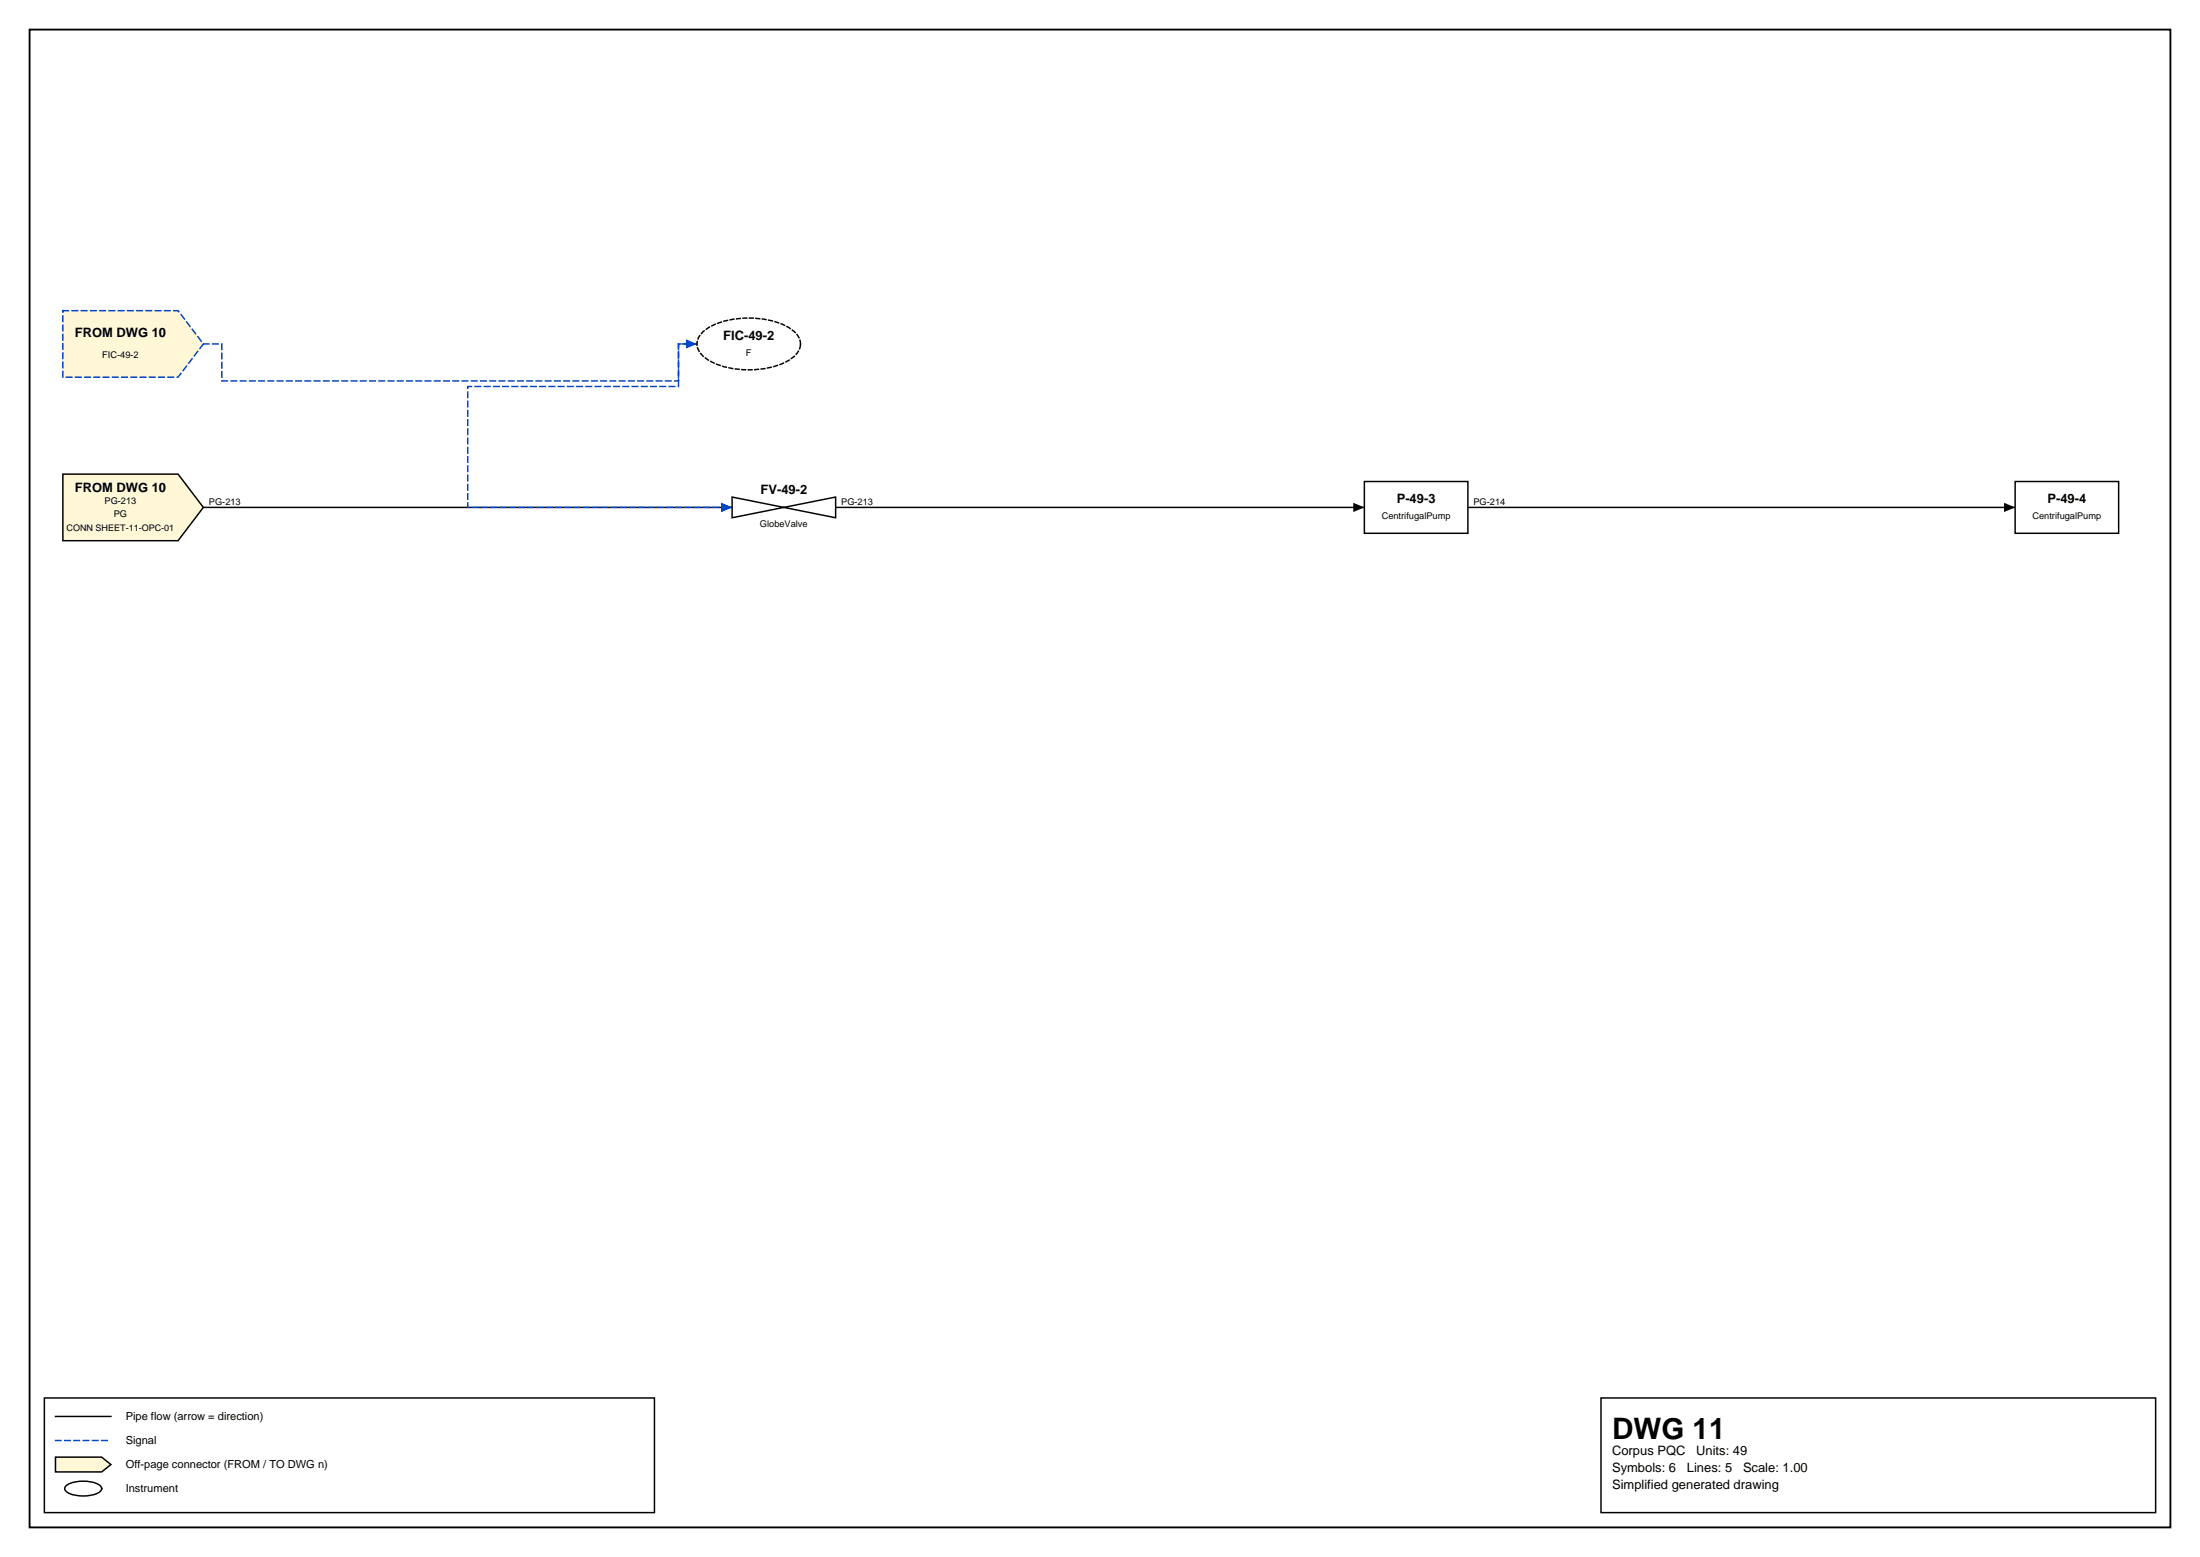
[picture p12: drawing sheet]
<svg xmlns="http://www.w3.org/2000/svg" width="420mm" height="297mm" viewBox="0 0 420 297" stroke-linecap="round" stroke-linejoin="round" font-family="sans-serif">
<path d="M5.6 5.6h408.6v285.8h-408.6z" fill="none" stroke="#000" stroke-width=".35"/>
<path d="M8.5 266.7h116.4v21.9h-116.4zM10.6 270.2h10.6M305.5 266.7h105.8v21.9h-105.8z" fill="none" stroke="#000" stroke-width=".28"/>
<path d="M10.6 274.8h10.6" fill="none" stroke="#0046c8" stroke-width=".28" stroke-dasharray="1.1 .7"/>
<path d="M10.6 278h8.8l1.8 1.4-1.8 1.4h-8.8z" fill="#fff7d6" stroke="#000" stroke-width=".28"/>
<path d="M12.7 283.4a6.7 6.7 0 0 1 6.3 0 .72 .72 0 0 1 0 1.2 6.7 6.7 0 0 1-6.3 0 .72 .72 0 0 1 0-1.2z" fill="none" stroke="#000" stroke-width=".28"/>
<path d="M38.8 65.6h3.5v7.1h87.2v-7.1h3.5" fill="none" stroke="#0046c8" stroke-width=".28" stroke-dasharray="1.1 .7"/>
<path d="M130.9 64.7l2.1 .9-2.1 .9z" fill="#0046c8"/>
<path d="M38.8 96.8h100.9M159.5 96.8h100.8M280.1 96.8h104.4" fill="none" stroke="#000" stroke-width=".28"/>
<path d="M137.6 95.9l2.1 .9-2.1 .9zM258.2 95.9l2.1 .9-2.1 .9zM382.4 95.9l2.1 .9-2.1 .9z" fill="#000"/>
<path d="M133 65.6h-3.5v8.1h-40.2v23.1h50.4" fill="none" stroke="#0046c8" stroke-width=".28" stroke-dasharray="1.1 .7"/>
<path d="M137.6 95.9l2.1 .9-2.1 .9z" fill="#0046c8"/>
<path d="M12 59.3h22l4.8 6.3-4.8 6.4h-22z" fill="#fff7d6" stroke="#0046c8" stroke-width=".28" stroke-dasharray="1.1 .7"/>
<path d="M384.5 91.9h19.8v9.8h-19.8z" fill="#fff" stroke="#000" stroke-width=".28"/>
<path d="M12 90.5h22l4.8 6.3-4.8 6.4h-22z" fill="#fff7d6" stroke="#000" stroke-width=".28"/>
<path d="M139.7 91.9h19.8v9.8h-19.8z" fill="#fff"/>
<g fill="#fff" stroke="#000" stroke-width=".28">
<path d="M139.7 94.8l19.8 4v-4l-19.8 4z"/>
<path d="M260.3 91.9h19.8v9.8h-19.8z"/>
</g>
<path d="M133.9 63.5a12.8 12.8 0 0 1 9-2.8 12.8 12.8 0 0 1 8.9 2.8 2.96 2.96 0 0 1-.6 4.8 15.5 15.5 0 0 1-11.2 2 10.7 10.7 0 0 1-6.1-2.6 2.82 2.82 0 0 1 0-4.2z" fill="#fff" stroke="#000" stroke-width=".28" stroke-dasharray=".7 .5"/>
<text font-size="5.6" x="307.6" y="274.5">DWG 11</text>
<g font-size="2.5">
<text x="14.3" y="64.4">FROM DWG 10</text>
<text x="138" y="64.8">FIC-49-2</text>
<text x="14.3" y="93.9">FROM DWG 10</text>
<text x="145.1" y="94.3">FV-49-2</text>
<text x="266.5" y="96">P-49-3</text>
<text x="390.7" y="96">P-49-4</text>
<text x="307.6" y="277.6">Corpus PQC</text>
<text x="307.6" y="280.8">Symbols: 6</text>
<text x="321.9" y="280.8">Lines: 5</text>
<text x="323.7" y="277.6">Units: 49</text>
<text x="332.6" y="280.8">Scale: 1.00</text>
<text x="307.6" y="284">Simplified generated drawing</text>
</g>
<g font-size="2.1">
<text x="24" y="270.9">Pipe flow (arrow = direction)</text>
<text x="24" y="275.5">Signal</text>
<text x="24" y="280.1">Off-page connector (FROM / TO DWG n)</text>
<text x="24" y="284.7">Instrument</text>
</g>
<g font-size="1.8">
<text x="19.5" y="68.4">FIC-49-2</text>
<text x="142.3" y="67.9">F</text>
<text x="19.9" y="96.1">PG-213</text>
<text x="21.7" y="98.7">PG</text>
<text x="39.9" y="96.3">PG-213</text>
<text x="145" y="100.6">GlobeValve</text>
<text x="160.5" y="96.3">PG-213</text>
<text x="263.7" y="99.1">CentrifugalPump</text>
<text x="281.2" y="96.3">PG-214</text>
<text x="387.8" y="99.1">CentrifugalPump</text>
</g>
<text font-size="1.7" x="12.7" y="101.2">CONN SHEET-11-OPC-01</text>
</svg>
